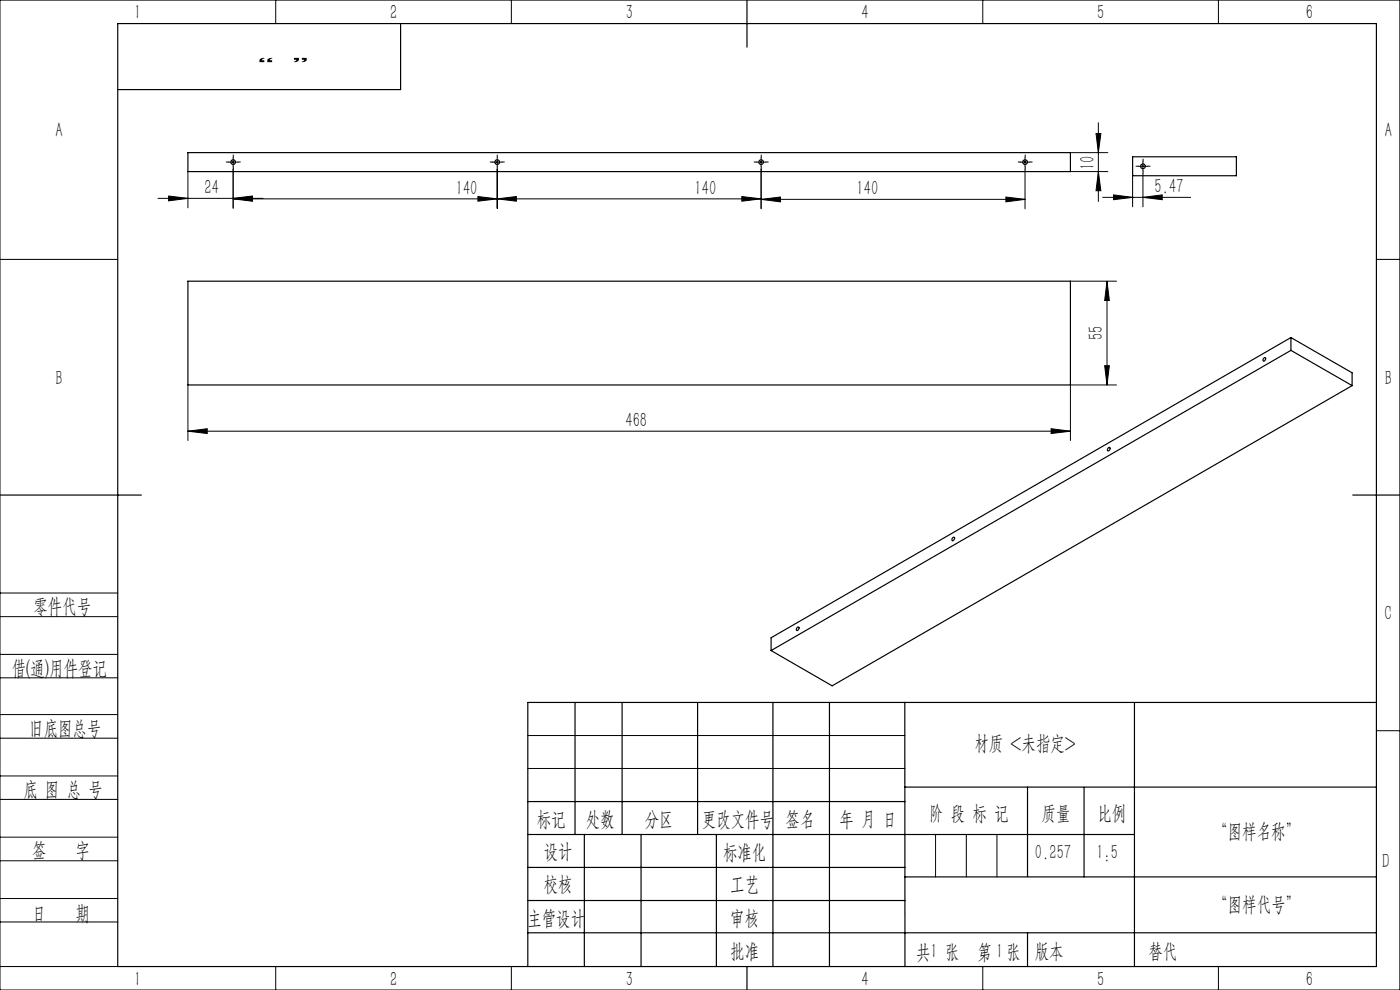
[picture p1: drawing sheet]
<svg xmlns="http://www.w3.org/2000/svg" width="297mm" height="210mm" viewBox="0 0 297 210" stroke-linecap="round" stroke-linejoin="round" font-family="sans-serif">
<g fill="none" stroke="#000" stroke-width=".21">
<path d="M0 0h297v210h-297zM58.5 0v5M108.5 0v5M208.5 0v5M258.5 0v5M39.9 36.4v7.7M48.5 34.4h2M49.5 35.9v8.3M49.5 33.4v2M104.5 34.4h2M105.5 35.9v8.3M105.5 33.4v2"/>
<path d="M160.5 34.4h2M161.5 35.9v8.4M161.5 33.4v2M216.5 34.4h2M217.5 35.9v8.4M217.5 33.4v2M227.1 32.4h7.9M227.1 36.4h7.9M232.5 28.3h1l-.5 4.1zM233 36.4l.5 4.1h-1zM233 26v16.7M240.3 37.3v6.6"/>
<path d="M241.5 35.3h2M242.5 36.8v7.1M242.5 34.3v2M0 55h25M33.5 42.1h22.3M35.8 41.6l4.1 .5-4.1 .5zM49.5 42.1l4.1-.5v1zM49.5 42.2l4.1-.5v1zM49.5 42.2h112M101.4 41.7l4.1 .5-4.1 .5zM105.5 42.2l4-.5v1zM157.4 41.7l4.1 .5-4.1 .5z"/>
<path d="M161.5 42.3l4.1-.5v1zM161.5 42.3h56M213.4 41.8l4.1 .5-4.1 .5zM227.1 59.6h9.8M233.9 41.9h18.7M234.8 59.6l.5 4.1h-.9zM234.8 59.6v22.1M236.2 41.3l4.1 .6-4.1 .5zM242.5 41.9l4.1-.6v1.1zM292 55h5M234.4 77.6h.9l-.5 4.1zM39.9 91.5l4.1-.6v1.1z"/>
<path d="M39.9 81.7v11.7M39.9 91.5h187.2M223 90.9l4.1 .6-4.1 .5zM236.9 81.7h-9.8v11.7M0 138.8h25M0 125.8h25M0 130.8h25M0 143.8h25M0 156.6h25M0 151.6h25M112 156h80M292 155h5"/>
<path d="M0 169.6h25M0 164.6h25M0 177.6h25M112 163h80M198.5 177v9M205 177v9M211.5 177v9M0 182.6h25M0 190.6h25M0 195.6h25M0 205h25M58.5 205v5"/>
<path d="M108.5 205v5M208.5 205v5M258.5 205v5"/>
</g>
<g fill="none" stroke="#000" stroke-width=".21" stroke-dasharray="30.5 1.3 1.3 1.3">
<path d="M48.5 34.4h-.5M49.5 33.4v-.5M49.5 35.4v.5M50.5 34.4h.5M104.5 34.4h-.5M105.5 33.4v-.5M105.5 35.4v.5M106.5 34.4h.5M160.5 34.4h-.5M161.5 33.4v-.5M161.5 35.4v.5M162.5 34.4h.5"/>
<path d="M216.5 34.4h-.5M217.5 33.4v-.5M217.5 35.4v.5M218.5 34.4h.5M241.5 35.3h-.5M242.5 34.3v-.5M242.5 36.3v.5M243.5 35.3h.5"/>
</g>
<g fill="none" stroke="#000" stroke-width=".25">
<path d="M25 5h267v200h-267zM85 5v14h-60M158.5 0v10M39.9 32.4h187.2v4h-187.2zM240.3 33.3h22v4h-22zM39.9 59.6h187.2v22.1h-187.2zM268.1 76l.2-.2a.39 .39 0 0 1 .1 .5 .39 .39 0 0 1-.5 .2zM273.9 71.6v2.7M273.9 71.6l12.9 7.5v2.7M273.9 74.3l12.9 7.5M273.9 74.3l-110.3 63.7M273.9 71.6l-110.3 63.7v2.7"/>
<path d="M235.1 95l.2-.1a.39 .39 0 0 1 .1 .5 .39 .39 0 0 1-.5 .2zM286.8 81.8l-110.3 63.7-12.9-7.5M0 105h30M202.2 114l.1-.1a.38 .38 0 0 1 .1 .5 .38 .38 0 0 1-.4 .2v-.4zM287 105h10M169 133.2l.3-.2a.39 .39 0 0 1 .1 .5 .39 .39 0 0 1-.5 .2zM122 149v28M132 149v28M148 149v28M164 149v56M176 149v56M191.9 149l.1 56"/>
<path d="M240.7 149v56M292 149h-180v56M112 177h128.7M112 170h80M124 177v28M136 177v28M152 177v28M191.9 167h100.1M218 167v18.9M230 167v19M112 197.9h180M112 184h80"/>
<path d="M112 191h80M192 186h100M218 197.9v7.1M158.5 205v5"/>
<circle cx="49.5" cy="34.4" r=".5"/>
<circle cx="105.5" cy="34.4" r=".5"/>
<circle cx="161.5" cy="34.4" r=".5"/>
<circle cx="217.5" cy="34.4" r=".51"/>
<circle cx="242.5" cy="35.3" r=".51"/>
</g>
<g fill="#000">
<path d="M232.5 28.3h1l-.5 4.1zM233 36.4l.5 4.1h-1z"/>
<path d="M49.5 42.1l4.1-.5v1zM35.8 41.6l4.1 .5-4.1 .5zM213.4 41.8l4.1 .5-4.1 .5zM161.5 42.3l4.1-.5v1z"/>
<path d="M49.5 42.2l4.1-.5v1zM101.4 41.7l4.1 .5-4.1 .5zM105.5 42.2l4-.5v1zM157.4 41.7l4.1 .5-4.1 .5zM236.2 41.3l4.1 .6-4.1 .5zM242.5 41.9l4.1-.6v1.1zM39.9 91.5l4.1-.6v1.1zM223 90.9l4.1 .6-4.1 .5z"/>
<path d="M234.4 77.6h.9l-.5 4.1zM234.8 59.6l.5 4.1h-.9z"/>
</g>
<g font-size="4.4">
<text x="28.5" y="4.1">1</text>
<text x="82.7" y="4.1">2</text>
<text x="132.7" y="4.1">3</text>
<text x="182.7" y="4.1">4</text>
<text x="232.7" y="4.1">5</text>
<text x="277" y="4.1">6</text>
<text x="11.7" y="29.1">A</text>
<text x="293.8" y="29.1">A</text>
<text x="43.4" y="41.2">24</text>
<text x="96.7" y="41.3">140</text>
<text x="147.4" y="41.3">140</text>
<text x="181.7" y="41.4">140</text>
<text x="232.2" y="36.1" transform="rotate(-90 232.2 36.1)">10</text>
<text x="244.9" y="41">5.47</text>
<text x="234" y="72.2" transform="rotate(-90 234 72.2)">55</text>
<text x="11.7" y="81.6">B</text>
<text x="293.8" y="81.6">B</text>
<text x="132.7" y="90.6">468</text>
<text x="7.1" y="130.1">零件代号</text>
<text x="293.7" y="131.6">C</text>
<text x="2.5" y="143.2">借(通)用件登记</text>
<text x="6.2" y="155.8">旧底图总号</text>
<text x="206.7" y="159.1">材质 &lt;未指定&gt;</text>
<text x="5" y="168.9">底 图 总 号</text>
<text x="197.1" y="173.8">阶 段 标 记</text>
<text x="221" y="173.8">质量</text>
<text x="232.8" y="173.8">比例</text>
<text x="113.9" y="175.2">标记</text>
<text x="124.3" y="175.2">处数</text>
<text x="136.8" y="175.2">分区</text>
<text x="148.9" y="175.2">更改文件号</text>
<text x="166.7" y="175.2">签名</text>
<text x="178.1" y="175.2">年 月 日</text>
<text x="257.4" y="177.8">“图样名称”</text>
<text x="6.8" y="181.9">签</text>
<text x="16" y="181.9">字</text>
<text x="115.3" y="182.1">设计</text>
<text x="153.4" y="182.2">标准化</text>
<text x="219.6" y="182.1">0.257</text>
<text x="232.6" y="182.1">1:5</text>
<text x="293.2" y="184.1">D</text>
<text x="115.3" y="189">校核</text>
<text x="154.9" y="189">工艺</text>
<text x="6.8" y="195.2">日</text>
<text x="16" y="195.2">期</text>
<text x="111.9" y="196.2">主管设计</text>
<text x="154.9" y="196.2">审核</text>
<text x="257.4" y="193.2">“图样代号”</text>
<text x="154.9" y="203.1">批准</text>
<text x="194.4" y="203.4">共 张</text>
<text x="197.4" y="203.1">1</text>
<text x="207.4" y="203.4">第 张</text>
<text x="211.3" y="203.1">1</text>
<text x="219.5" y="203.1">版本</text>
<text x="243.6" y="203.1">替代</text>
<text x="28.5" y="209.1">1</text>
<text x="82.7" y="209.1">2</text>
<text x="132.7" y="209.1">3</text>
<text x="182.7" y="209.1">4</text>
<text x="232.7" y="209.1">5</text>
<text x="277" y="209.1">6</text>
</g>
<g font-size="4">
<text x="58.2" y="10.3" transform="rotate(-180 58.2 10.3)">”</text>
<text x="65.5" y="10.3" transform="rotate(-180 65.5 10.3)">“</text>
</g>
</svg>
